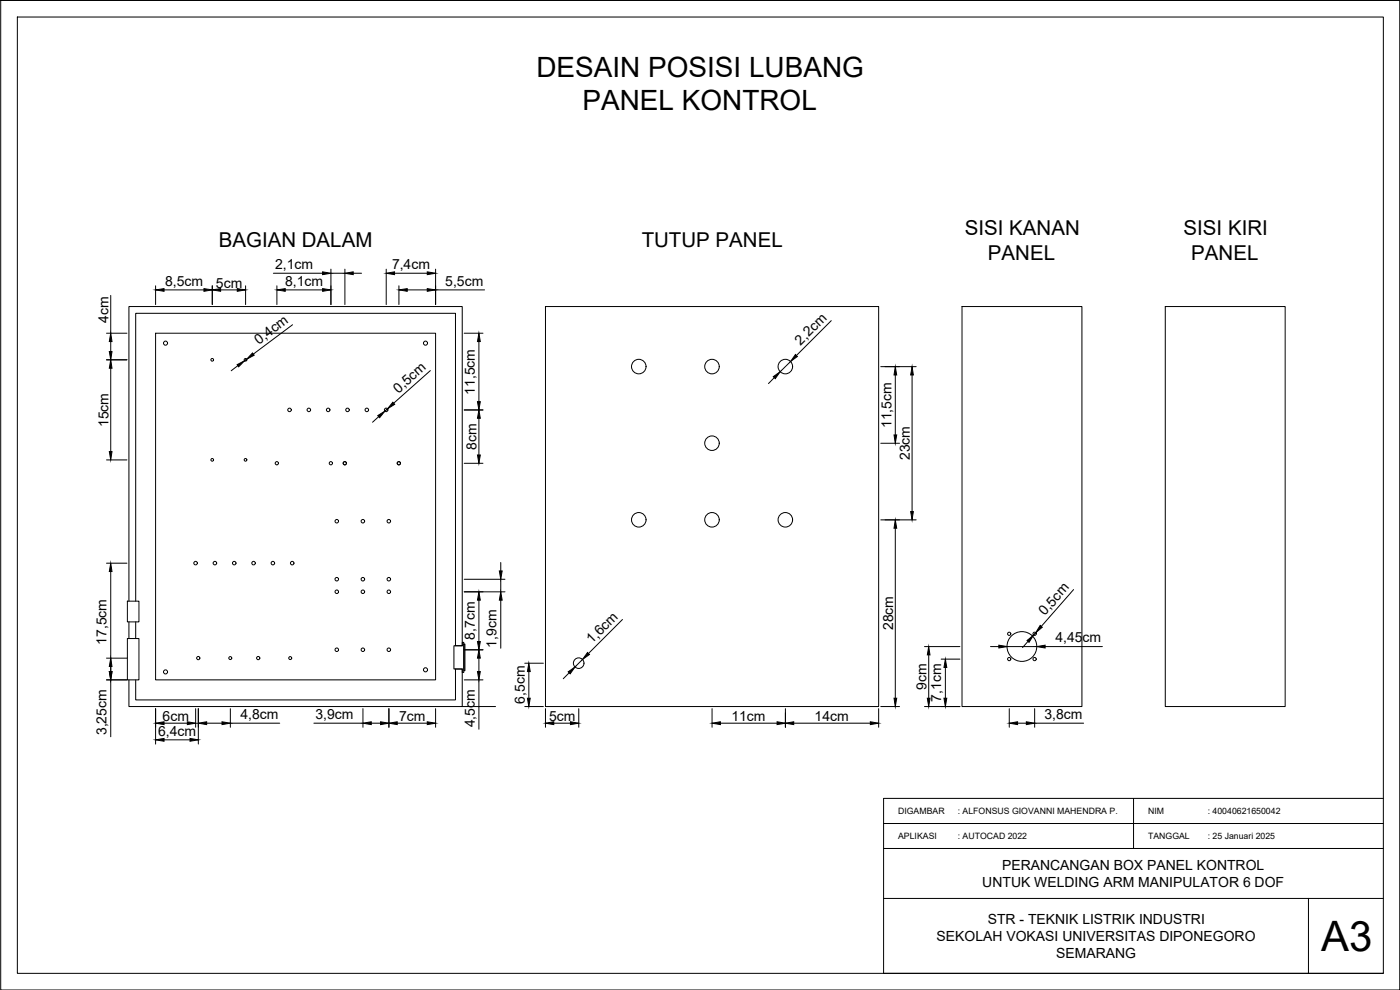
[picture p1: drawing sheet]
<svg xmlns="http://www.w3.org/2000/svg" width="420mm" height="297mm" viewBox="0 0 420 297" stroke-linecap="round" stroke-linejoin="round" font-family="sans-serif">
<!-- layer: 0 -->
<g fill="none" stroke="#000" stroke-width=".3">
<path d="M.2 .1h420v296.9h-420zM.2 .1h420M5.2 5.1h410v286.9h-410zM420.2 .1h.1M420.2 .1v296.9M32 100h6.1M33.2 88.6v11.4M46.7 100h84v104h-84zM46.7 85.8v5.6M49.2 87h12M63.7 85.8v5.6M66.2 87h5"/>
<path d="M73.7 85.8v5.6M82 82h14.8M83.1 85.8v5.6M85.6 87h11.2M87.8 97.4l-11.8 8.8M99.3 82h4.2M99.3 80.8v10.6M103.5 80.8v10.6M106 82h2.5M115.9 80.8v10.6M118.4 82h9.8M119.7 85.8v5.6"/>
<path d="M122.2 87h6M130.7 80.8v10.6M130.7 87h14.7M139.3 100h5.6M163.7 92h100v120h-100zM249.5 96.2l-10.5 10.5M288.7 92h36v120h-36zM349.7 92h36v120h-36zM32 107.9h6.1M33.2 102.5v3M33.2 110.5v25M71.4 109.7l-2 1.5"/>
<path d="M74 107.8l-.6 .4M129.2 111.2l-11 9.8M143.7 102.5v18M232.4 113.3l-1.8 1.8M237.3 108.4l-3.2 3.1M264.3 110h10.7M268.7 112.5v18M273.7 112.5v41M32 138h6.1M113.7 125l-1.9 1.7M116.3 122.7l-.8 .6M139.3 123h5.6"/>
<path d="M139.3 139h5.6M143.7 125.5v11M264.3 133h5.7M264.3 156h10.7M268.7 158.5v51M32 169h6.1M33.2 171.5v30M139.3 177.6h12.3M139.3 173.8h12.3M150.3 168.8v2.5M150.3 173.8v3.8M322.2 176.9l-9.7 11"/>
<path d="M32 197.5h6.1M38.2 191.6h3.5v12.4h-3.5zM38.2 180.4h3.5v6.2h-3.5zM38.7 180.4v-88.4h100v101.7M38.7 186.6v5M40.7 180.4v-86.4h96v99.7h2M40.7 186.6v5M136.2 193.7h2.5v-1h.5v9h-.5v-1h-2.5zM139.2 193.2h.3v8h-.3zM139.3 195h5.6M143.7 180.1v12.4M143.7 197.5v4"/>
<path d="M150.3 180.1v14.4M157.5 199h5.6M174.8 197.9l-2.2 2.2M186.8 185.9l-10.2 10.2M277.5 194h10.6M278.7 196.5v13M282.4 197.8h5.7M297.3 194h2.5M302.3 194h8.9M308.5 192.4l-1.6 1.9M310.9 189.8l-.7 .8M313.6 194h17.2"/>
<path d="M32 204h6.1M33.2 204v17.1M38.7 204v8h100v-11.3h-2v9.3h-96v-6M46.7 212.6v10.7M49.2 217h7M58.7 212.6v5.6M59.5 212.6v10.7M62 217h4.6M69.1 212.6v5.6M69.1 217h14.8M94.2 217h14.7M108.9 212.6v5.6"/>
<path d="M111.4 217h2.8M116.7 212.6v5.6M119.2 217h9M130.7 212.6v5.6M138.7 212h10M139.3 204h5.6M143.7 204v14.8M157.5 212h5.6M158.7 201.5v8M163.7 212.6v5.6M166.2 217h5M170.8 201.9l-1.8 1.8"/>
<path d="M173.7 212.6v5.6M213.7 212.6v5.6M216.2 217h17M235.7 212.6v5.6M238.2 217h23M263.7 212.6v5.6M264.3 212h5.7M277.5 212h10.6M283.7 200.3v9.2M302.9 212.6v5.6M305.4 217h2.6M310.5 217h14.7"/>
<path d="M310.5 212.6v5.6M49.2 222h7.8M340.2 239.6v15M415.2 239.6h-150v52.4h150M265.2 247.1h150M265.2 254.6h150M265.2 269.6h150M392.7 269.6v22.4"/>
<circle cx="49.7" cy="103" r=".61"/>
<circle cx="63.7" cy="108" r=".4"/>
<circle cx="73.7" cy="108" r=".4"/>
<circle cx="127.7" cy="103" r=".61"/>
<circle cx="191.7" cy="110" r="2.18"/>
<circle cx="213.7" cy="110" r="2.18"/>
<circle cx="235.7" cy="110" r="2.18"/>
<circle cx="63.7" cy="138" r=".4"/>
<circle cx="73.7" cy="138" r=".4"/>
<circle cx="83.1" cy="139" r=".49"/>
<circle cx="86.9" cy="123" r=".53"/>
<circle cx="92.7" cy="123" r=".53"/>
<circle cx="98.5" cy="123" r=".53"/>
<circle cx="99.3" cy="139" r=".49"/>
<circle cx="103.5" cy="139" r=".49"/>
<circle cx="104.3" cy="123" r=".53"/>
<circle cx="110.1" cy="123" r=".53"/>
<circle cx="115.9" cy="123" r=".53"/>
<circle cx="119.7" cy="139" r=".49"/>
<circle cx="213.7" cy="133" r="2.18"/>
<circle cx="101.1" cy="156.4" r=".53"/>
<circle cx="108.9" cy="156.4" r=".53"/>
<circle cx="116.7" cy="156.4" r=".53"/>
<circle cx="191.7" cy="156" r="2.18"/>
<circle cx="213.7" cy="156" r="2.18"/>
<circle cx="235.7" cy="156" r="2.18"/>
<circle cx="58.7" cy="169" r=".53"/>
<circle cx="64.5" cy="169" r=".53"/>
<circle cx="70.3" cy="169" r=".53"/>
<circle cx="76.1" cy="169" r=".53"/>
<circle cx="81.9" cy="169" r=".53"/>
<circle cx="87.7" cy="169" r=".53"/>
<circle cx="101.1" cy="173.8" r=".53"/>
<circle cx="101.1" cy="177.6" r=".53"/>
<circle cx="108.9" cy="177.6" r=".53"/>
<circle cx="108.9" cy="173.8" r=".53"/>
<circle cx="116.7" cy="173.8" r=".53"/>
<circle cx="116.7" cy="177.6" r=".53"/>
<circle cx="59.5" cy="197.4" r=".49"/>
<circle cx="69.1" cy="197.4" r=".44"/>
<circle cx="77.5" cy="197.4" r=".49"/>
<circle cx="87.1" cy="197.4" r=".44"/>
<circle cx="101.1" cy="195" r=".53"/>
<circle cx="108.9" cy="195" r=".53"/>
<circle cx="116.7" cy="195" r=".53"/>
<circle cx="173.7" cy="199" r="1.59"/>
<circle cx="302.9" cy="190.2" r=".49"/>
<circle cx="302.9" cy="197.7" r=".49"/>
<circle cx="306.7" cy="194" r="4.5"/>
<circle cx="310.5" cy="197.7" r=".49"/>
<circle cx="310.5" cy="190.2" r=".49"/>
<circle cx="49.7" cy="201.6" r=".61"/>
<circle cx="127.7" cy="201" r=".61"/>
</g>
<g fill="#000" stroke="#000" stroke-width=".3">
<path d="M46.7 87l2.5-.4v.8zM61.2 86.6l2.5 .4-2.5 .4zM63.7 87l2.5-.4v.8zM71.2 86.6l2.5 .4-2.5 .4zM83.1 87l2.5-.4v.8zM96.8 86.6l2.5 .4-2.5 .4zM96.8 81.6l2.5 .4-2.5 .4zM103.5 82l2.5-.4v.8zM115.9 82l2.5-.4v.8zM119.7 87l2.5-.4v.8zM128.2 81.6l2.5 .4-2.5 .4zM128.2 86.6l2.5 .4-2.5 .4z"/>
<path d="M33.2 107.9l.4 2.6h-.8zM32.8 105.5h.8l-.4 2.5zM33.2 100l.4 2.5h-.8zM71.2 109.4l2.2-1.2-1.8 1.9zM75.8 105.9l.5 .7-2.3 1.2zM143.7 100l.4 2.5h-.8zM232.1 113l2-1.5-1.4 2.1zM238.7 106.4l.6 .6-2 1.4zM268.7 110l.4 2.5h-.8zM273.7 110l.4 2.5h-.8zM32.8 135.5h.8l-.4 2.5zM113.4 124.7l2.1-1.4-1.6 2z"/>
<path d="M117.9 120.7l.5 .6-2.1 1.4zM143.3 120.5h.8l-.4 2.5zM143.3 136.5h.8l-.4 2.5zM143.7 123l.4 2.5h-.8zM268.3 130.5h.8l-.4 2.5zM268.7 156l.4 2.5h-.8zM273.3 153.5h.8l-.4 2.5zM33.2 169l.4 2.5h-.8zM149.9 171.3h.8l-.4 2.5zM33.2 197.5l.4 2.5h-.8zM143.7 177.6l.4 2.5h-.8zM143.3 192.5h.8l-.4 2.5z"/>
<path d="M143.7 195l.4 2.5h-.8zM150.3 177.6l.4 2.5h-.8zM176.3 195.8l.6 .6-2.1 1.5zM278.7 194l.4 2.5h-.8zM299.8 193.6l2.5 .4-2.5 .4zM308.2 192.2l2-1.6-1.4 2.1zM312.2 187.6l.6 .6-1.9 1.6zM311.2 194l2.4-.4v.8zM32.8 201.5h.8l-.4 2.5zM46.7 217l2.5-.4v.8zM56.2 216.6l2.5 .4-2.5 .4zM59.5 217l2.5-.4v.8z"/>
<path d="M66.6 216.6l2.5 .4-2.5 .4zM108.9 217l2.5-.4v.8zM114.2 216.6l2.5 .4-2.5 .4zM116.7 217l2.5-.4v.8zM128.2 216.6l2.5 .4-2.5 .4zM143.3 201.5h.8l-.4 2.5zM158.7 199l.4 2.5h-.8zM158.3 209.5h.8l-.4 2.5zM163.7 217l2.5-.4v.8zM170.5 201.6l2.1-1.5-1.5 2.1zM171.2 216.6l2.5 .4-2.5 .4zM213.7 217l2.5-.4v.8z"/>
<path d="M233.2 216.6l2.5 .4-2.5 .4zM235.7 217l2.5-.4v.8zM261.2 216.6l2.5 .4-2.5 .4zM268.3 209.5h.8l-.4 2.5zM278.3 209.5h.8l-.4 2.5zM283.7 197.8l.4 2.5h-.8zM283.3 209.5h.8l-.4 2.5zM302.9 217l2.5-.4v.8zM308 216.6l2.5 .4-2.5 .4zM46.7 222l2.5-.4v.8zM57 221.6l2.5 .4-2.5 .4z"/>
</g>
<text font-size="12.6" x="396.5" y="285.3">A3</text>
<g font-size="8.4">
<text x="161" y="23.1">DESAIN POSISI LUBANG</text>
<text x="174.8" y="33.1">PANEL KONTROL</text>
</g>
<g font-size="6.1">
<text x="289.6" y="70.6">SISI KANAN</text>
<text x="355.2" y="70.6">SISI KIRI</text>
<text x="65.7" y="74.2">BAGIAN DALAM</text>
<text x="192.6" y="74.2">TUTUP PANEL</text>
<text x="296.5" y="77.9">PANEL</text>
<text x="357.5" y="77.9">PANEL</text>
</g>
<g font-size="4.2">
<text x="82.6" y="80.8">2,1cm</text>
<text x="117.6" y="80.8">7,4cm</text>
<text x="49.6" y="85.8">8,5cm</text>
<text x="64.8" y="86.3">5cm</text>
<text x="85.6" y="85.8">8,1cm</text>
<text x="133.6" y="85.8">5,5cm</text>
<text x="32.6" y="96.9" transform="rotate(-90 32.6 96.9)">4cm</text>
<text x="77.7" y="103.5" transform="rotate(-37 77.7 103.5)">0,4cm</text>
<text x="240.3" y="103.7" transform="rotate(-45 240.3 103.7)">2,2cm</text>
<text x="119.5" y="118.1" transform="rotate(-42 119.5 118.1)">0,5cm</text>
<text x="142.5" y="118.5" transform="rotate(-90 142.5 118.5)">11,5cm</text>
<text x="32.6" y="128.2" transform="rotate(-90 32.6 128.2)">15cm</text>
<text x="267.5" y="128.5" transform="rotate(-90 267.5 128.5)">11,5cm</text>
<text x="143" y="134.9" transform="rotate(-90 143 134.9)">8cm</text>
<text x="273" y="138" transform="rotate(-90 273 138)">23cm</text>
<text x="313.5" y="184.9" transform="rotate(-49 313.5 184.9)">0,5cm</text>
<text x="142.5" y="191.9" transform="rotate(-90 142.5 191.9)">8,7cm</text>
<text x="268" y="189" transform="rotate(-90 268 189)">28cm</text>
<text x="32" y="193.4" transform="rotate(-90 32 193.4)">17,5cm</text>
<text x="149.1" y="194.3" transform="rotate(-90 149.1 194.3)">1,9cm</text>
<text x="177.6" y="193.3" transform="rotate(-45 177.6 193.3)">1,6cm</text>
<text x="316.7" y="192.8">4,45cm</text>
<text x="278" y="206.9" transform="rotate(-90 278 206.9)">9cm</text>
<text x="72.2" y="215.8">4,8cm</text>
<text x="94.7" y="215.8">3,9cm</text>
<text x="157.5" y="211.1" transform="rotate(-90 157.5 211.1)">6,5cm</text>
<text x="282.5" y="210.6" transform="rotate(-90 282.5 210.6)">7,1cm</text>
<text x="313.4" y="215.8">3,8cm</text>
<text x="32" y="220.6" transform="rotate(-90 32 220.6)">3,25cm</text>
<text x="47.5" y="220.8">6,4cm</text>
<text x="48.8" y="216.3">6cm</text>
<text x="119.8" y="216.3">7cm</text>
<text x="142.5" y="218.3" transform="rotate(-90 142.5 218.3)">4,5cm</text>
<text x="164.8" y="216.3">5cm</text>
<text x="219.5" y="216.3">11cm</text>
<text x="244.5" y="216.3">14cm</text>
<text x="300.7" y="261.1">PERANCANGAN BOX PANEL KONTROL</text>
<text x="294.8" y="266.1">UNTUK WELDING ARM MANIPULATOR 6 DOF</text>
<text x="296.4" y="277.3">STR - TEKNIK LISTRIK INDUSTRI</text>
<text x="281.1" y="282.3">SEKOLAH VOKASI UNIVERSITAS DIPONEGORO</text>
<text x="317" y="287.3">SEMARANG</text>
</g>
<g font-size="2.6">
<text x="269.5" y="244.2">DIGAMBAR</text>
<text x="287.4" y="244.2">: ALFONSUS GIOVANNI MAHENDRA P.</text>
<text x="344.6" y="244.2">NIM</text>
<text x="362.5" y="244.2">: 40040621650042</text>
<text x="269.5" y="251.7">APLIKASI</text>
<text x="287.4" y="251.7">: AUTOCAD 2022</text>
<text x="344.6" y="251.7">TANGGAL</text>
<text x="362.5" y="251.7">: 25 Januari 2025</text>
</g>
</svg>
